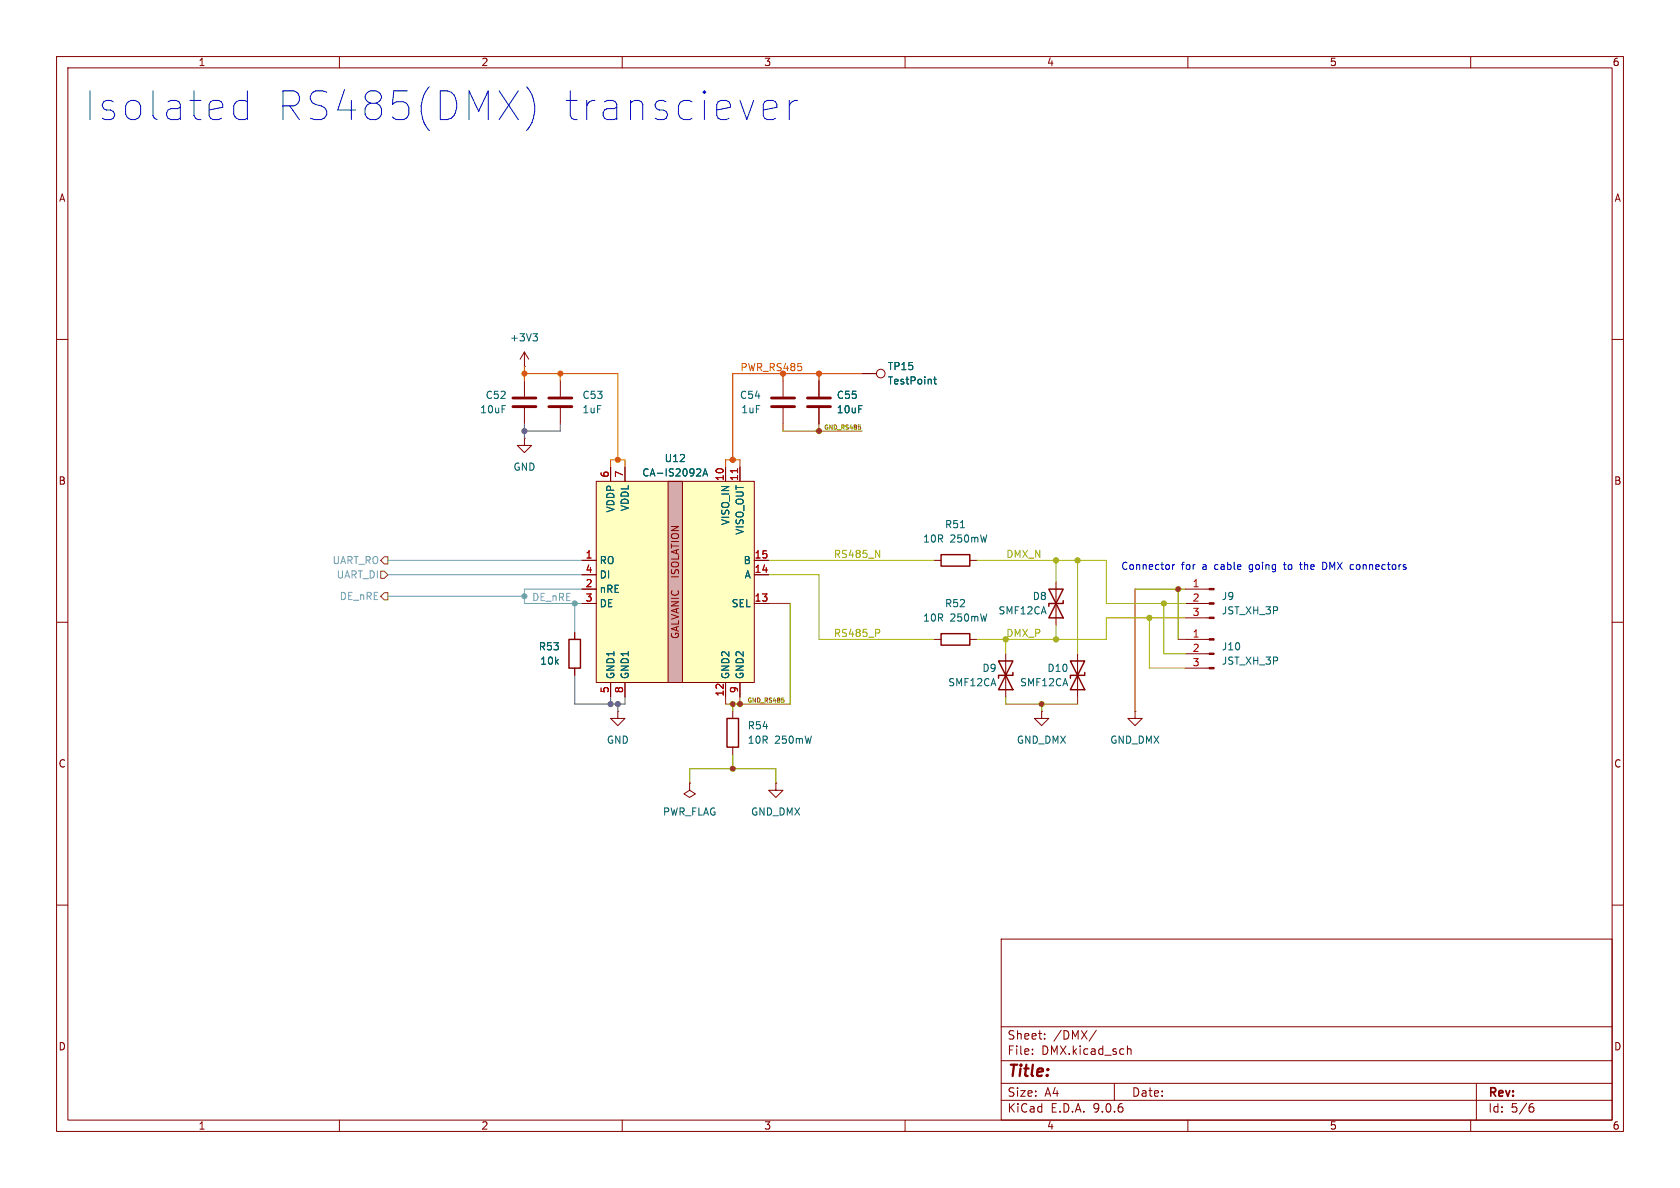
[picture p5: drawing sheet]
<svg xmlns="http://www.w3.org/2000/svg" width="297mm" height="210mm" viewBox="0 0 297 210" stroke-linecap="round" stroke-linejoin="round" font-family="sans-serif">
<g fill="none" stroke="#840000" stroke-width=".18">
<path d="M10 10h277v190h-277zM12 12h273v186h-273zM60 10v2M110 10v2M160 10v2M210 10v2M260 10v2M10 60h2M92.7 64.8h.1M92.7 77.5v1.2h1.3l-1.3 1.3-1.3-1.3h1.3M92.7 77.5h.1M92.7 62.2l-.8 1.3"/>
<path d="M92.7 62.2l.8 1.3M92.7 62.2v2.6M92.7 67.3v2.8M92.7 72.1v2.8M99.1 67.3v2.8M99.1 72.1v2.8M138.4 67.3v2.8M138.4 72.1v2.8M144.8 67.3v2.8M144.8 72.1v2.8M152.4 66h2.5M285 60h2"/>
<path d="M165.1 99.1h1.3M171.4 99.1h1.3M10 110h2M101.6 111.8v1.2M101.6 118.1v1.3M165.1 113h1.3M171.4 113h1.3M177.8 115.6v7.6M186.7 102.9v7.6M190.5 115.6v7.6M209.5 104.1h4.3M209.5 106.7h4.3"/>
<path d="M209.5 109.2h4.3M209.5 113h4.3M209.5 115.6h4.3M209.5 118.1h4.3M285 110h2M109.2 125.7v1.3h1.3l-1.3 1.3-1.3-1.3h1.3M109.2 125.7h.1M121.9 138.4v1.3l1 .6-1 .7-1-.7 1-.6M121.9 138.4h.1M129.5 125.7v1.3M129.5 132.1v1.3M137.2 138.4v1.3h1.2l-1.2 1.3-1.3-1.3h1.3"/>
<path d="M137.2 138.4h.1M184.1 125.7v1.3h1.3l-1.3 1.3-1.2-1.3h1.2M184.1 125.7h.1M200.7 125.7v1.3h1.2l-1.2 1.3-1.3-1.3h1.3M200.7 125.7h.1M10 160h2M177 166h108v32h-108zM285 160h2M60 198v2M110 198v2M160 198v2M177 194.5h108"/>
<path d="M177 191.5h108M177 187.5h108M177 181.5h108M182.5 186.3v.1M182.5 185.5v.1M184.7 183.6v.1M184.7 182.8v.1M193.8 182.1l-1.3 2M197 191.5v3M199.3 184.9v1.5M199.3 185.5l.2-.1 .4 .1 .1 .9M210 198v2"/>
<path d="M260 198v2M261 191.5v6.5M270.6 195.7h.4l.2 .3-.1 .5-.5 .1M271 195.1l-.4 .1"/>
<circle cx="155.7" cy="66" r=".76"/>
</g>
<g fill="#840000" stroke="#840000" stroke-width=".18">
<path d="M213.8 104h.8v.3h-.8z"/>
<path d="M213.8 106.6h.8v.2h-.8z"/>
<path d="M213.8 109.1h.8v.2h-.8z"/>
<path d="M213.8 112.9h.8v.3h-.8z"/>
<path d="M213.8 115.4h.8v.3h-.8z"/>
<path d="M213.8 118h.8v.2h-.8z"/>
</g>
<path d="M166.4 98h5v2.1h-5zM100.6 113h2v5.1h-2zM166.4 112h5v2h-5zM176.5 116.8l2.6 5.1h-2.6l2.6-5.1zM179.1 118.9v.5h-2.6v.5M185.4 104.1l2.6 5.1h-2.6l2.6-5.1zM188 106.2v.5h-2.6v.5M189.2 116.8l2.6 5.1h-2.6l2.6-5.1zM191.8 118.9v.5h-2.6v.5M128.5 127h2.1v5.1h-2.1z" fill="none" stroke="#840000" stroke-width=".25"/>
<path d="M90.7 70.4h4M90.7 71.9h4M97 70.4h4.1M97 71.9h4.1M136.4 70.4h4.1M136.4 71.9h4.1M142.7 70.4h4.1M142.7 71.9h4.1" fill="none" stroke="#840000" stroke-width=".51"/>
<path d="M94.2 59h.8l-.4 .5M94.8 59.5l.2 .2v.3l-.2 .3M165.1 67h.4M165.2 66.6v1.1l.3 .2M169.8 93.3h.7" fill="none" stroke="#006464" stroke-width=".18"/>
<path d="M105.4 85.1h27.9v35.6h-27.9z" fill="#ffffc2"/>
<path d="M118.1 85.1h2.5v35.6h-2.5z" fill="#d6abab"/>
<g fill="none" stroke="#840000" stroke-width=".18">
<path d="M144.8 67.3v2.8M144.8 72.1v2.8M152.4 66h2.5M102.9 99.1h2.5M105.4 85.1h27.9v35.6h-27.9zM107.9 82.6v2.5M110.5 82.6v2.5M118.1 85.1h2.5v35.6h-2.5zM128.3 82.6v2.5M130.8 82.6v2.5M133.3 99.1h2.6M101.6 111.8v1.2"/>
<path d="M101.6 118.1v1.3M102.9 101.6h2.5M102.9 104.1h2.5M102.9 106.7h2.5M133.3 101.6h2.6M133.3 106.7h2.6M107.9 120.7v2.5M110.5 120.7v2.5M128.3 120.7v2.5M130.8 120.7v2.5"/>
</g>
<path d="M130.4 82.9v.7" fill="none" stroke="#a90000" stroke-width=".18"/>
<path d="M165.1 67h.4M165.2 66.6v1.1l.3 .2M123.1 84.1h.8M123.8 83v.4M124.2 84.1l.5-1.2 .4 1.2M124.4 83.8h.6" fill="none" stroke="#006464" stroke-width=".18"/>
<path d="M67.9 98.4h.7v1.3h-.7l-.6-.6zM67.3 101h.6l.7 .6-.7 .6h-.6zM67.3 105.4l.6-.6h.7v1.2h-.7z" fill="none" stroke="#725600" stroke-width=".18"/>
<path d="M151.8 75.1h.3M152 75.4l.2 .2-.2 .3M138.6 123.8v.3" fill="none" stroke="#6e6e00" stroke-width=".18"/>
<path d="M135.9 99.1h29.2M154.8 97.3l.7 1.2v-1.2M172.7 99.1h22.9v7.6h13.9M186.7 99.1v3.8M190.5 99.1v16.5M135.9 101.6h8.9v11.4h20.3M155.4 111.3l.1 .2-.1 .4M177.8 113v2.6M186.7 110.5v2.5M203.2 109.2v8.9h6.3M205.7 106.7v8.9h3.8M209.5 109.2h-13.9v3.8h-22.9" fill="none" stroke="#a7b100" stroke-width=".18"/>
<path d="M138.4 74.9v1.3h14M144.8 74.9v1.3M135.9 106.7h3.8v17.8h-11.4v-1.3M208.3 104.1v8.9h1.2M209.5 104.1h-8.8v21.6M121.9 138.4v-2.5h15.3v2.5M129.5 124.5v1.2M129.5 133.4v2.5M130.8 123.2v1.3M177.8 123.2v1.3h12.7v-1.3M184.1 124.5v1.2" fill="none" stroke="#6e6e00" stroke-width=".2"/>
<path d="M92.7 66h16.5v15.3M92.7 64.8v2.5M99.1 66v1.3M107.9 82.6v-1.3h2.6v1.3" fill="none" stroke="#dd8500" stroke-width=".2"/>
<path d="M138.4 66v1.3M144.8 66v1.3M152.4 66h-22.9v15.3M128.3 82.6v-1.3h2.5v1.3" fill="none" stroke="#dd5400" stroke-width=".2"/>
<path d="M68.6 99.1h34.3M68.6 105.4h24.1M68.6 101.6h34.3M101.6 106.7v5.1M102.9 104.1h-10.2v2.6h10.2" fill="none" stroke="#6f96be" stroke-width=".18"/>
<path d="M92.7 74.9v2.6M99.1 74.9v1.3h-6.4M101.6 119.4v5.1h8.9v-1.3M107.9 123.2v1.3M109.2 124.5v1.2" fill="none" stroke="#6b6b6b" stroke-width=".2"/>
<g fill="none" stroke="#0000c2" stroke-width=".18">
<path d="M43.7 16.1v5M43.7 18l-.5-.2h-.9l-.7 .4-.3 .5M93.1 15.3a5.8 5.8 0 0 1 0 7.8M135.2 18l.5-.2h.9l.5 .2 .3 .5v.5l-2.5 .4M139.5 17.8v3.3M141 17.8a1.3 1.3 0 0 0-1.5 .9M41.3 20.2l.5 .7 .5 .2h.9l.5-.2M135.2 20.9l.5 .2h.9l.5-.2M207.3 99.8v.9M207.7 99.8l-.4 .3M226.9 99.8h.5M227.1 99.4v1.2"/>
<path d="M229.7 99.8h.5M229.9 99.4v1.1l.3 .2M234.4 99.6l-.6-.2v1.3l.6-.2"/>
</g>
<g fill="#a7b100" stroke="#a7b100" stroke-width=".18">
<circle cx="205.7" cy="106.7" r=".46"/>
<circle cx="186.7" cy="99.1" r=".46"/>
<circle cx="190.5" cy="99.1" r=".46"/>
<circle cx="203.2" cy="109.2" r=".46"/>
<circle cx="186.7" cy="113" r=".46"/>
</g>
<g fill="#6e6e00" stroke="#6e6e00" stroke-width=".18">
<circle cx="208.3" cy="104.1" r=".46"/>
<circle cx="184.1" cy="124.5" r=".46"/>
<circle cx="129.5" cy="135.9" r=".46"/>
<circle cx="130.8" cy="124.5" r=".46"/>
<circle cx="129.5" cy="124.5" r=".46"/>
<circle cx="144.8" cy="76.2" r=".46"/>
</g>
<g fill="#dd8500" stroke="#dd8500" stroke-width=".18">
<circle cx="92.7" cy="66" r=".46"/>
<circle cx="109.2" cy="81.3" r=".46"/>
<circle cx="99.1" cy="66" r=".46"/>
</g>
<g fill="#dd5400" stroke="#dd5400" stroke-width=".18">
<circle cx="144.8" cy="66" r=".46"/>
<circle cx="129.5" cy="81.3" r=".46"/>
</g>
<g fill="#6f96be" stroke="#6f96be" stroke-width=".18">
<circle cx="92.7" cy="105.4" r=".46"/>
<circle cx="101.6" cy="106.7" r=".46"/>
</g>
<g fill="#6b6b6b" stroke="#6b6b6b" stroke-width=".18">
<circle cx="92.7" cy="76.2" r=".46"/>
<circle cx="109.2" cy="124.5" r=".46"/>
<circle cx="107.9" cy="124.5" r=".46"/>
</g>
<g font-size="7.1" fill="#0000c2">
<text x="14.6" y="21.6">Isolated</text>
<text x="48.2" y="21.6">RS485(DMX)</text>
<text x="98.4" y="21.6">transciever</text>
</g>
<text font-size="2.8" fill="#840000" x="178" y="190.9">Title:</text>
<g font-size="2.1" fill="#840000">
<text x="178" y="184">Sheet:</text>
<text x="186.2" y="184">/DMX/</text>
<text x="178" y="186.7">File:</text>
<text x="184.1" y="186.7">DMX.kicad_sch</text>
<text x="178" y="196.9">KiCad</text>
<text x="178" y="194.1">Size:</text>
<text x="184.7" y="194.1">A4</text>
<text x="185.7" y="196.9">E.D.A.</text>
<text x="193.3" y="196.9">9.0.6</text>
<text x="200" y="194.1">Date:</text>
<text x="263" y="194.3">Rev:</text>
<text x="263" y="196.9">Id:</text>
<text x="267.1" y="196.9">5/6</text>
</g>
<g font-size="1.8" fill="#840000">
<text x="35" y="11.9">1</text>
<text x="85" y="11.9">2</text>
<text x="135" y="11.9">3</text>
<text x="185" y="11.9">4</text>
<text x="235" y="11.9">5</text>
<text x="285" y="11.9">6</text>
<text x="10.3" y="35.9">A</text>
<text x="285.3" y="35.9">A</text>
<text x="10.3" y="85.9">B</text>
<text x="285.3" y="85.9">B</text>
<text x="120.2" y="102" transform="rotate(-90 120.2 102)">ISOLATION</text>
<text x="120.2" y="113.1" transform="rotate(-90 120.2 113.1)">GALVANIC</text>
<text x="10.3" y="135.9">C</text>
<text x="285.3" y="135.9">C</text>
<text x="10.3" y="185.9">D</text>
<text x="285.3" y="185.9">D</text>
<text x="35" y="199.9">1</text>
<text x="85" y="199.9">2</text>
<text x="135" y="199.9">3</text>
<text x="185" y="199.9">4</text>
<text x="235" y="199.9">5</text>
<text x="285" y="199.9">6</text>
</g>
<g font-size="1.8" fill="#006464">
<text x="90.1" y="60.6">+3V3</text>
<text x="156.9" y="65.6">TP15</text>
<text x="85.8" y="70.7">C52</text>
<text x="102.9" y="70.7">C53</text>
<text x="130.7" y="70.7">C54</text>
<text x="147.8" y="70.7">C55</text>
<text x="156.9" y="68.2">TestPoint</text>
<text x="84.8" y="73.3">10uF</text>
<text x="102.9" y="73.3">1uF</text>
<text x="131" y="73.3">1uF</text>
<text x="147.8" y="73.3">10uF</text>
<text x="90.7" y="83.4">GND</text>
<text x="117.4" y="81.9">U12</text>
<text x="113.4" y="84.4">CA-IS2092A</text>
<text x="108.8" y="90.7" transform="rotate(-90 108.8 90.7)">VDDP</text>
<text x="111.4" y="90.5" transform="rotate(-90 111.4 90.5)">VDDL</text>
<text x="129.1" y="92.9" transform="rotate(-90 129.1 92.9)">VISO_IN</text>
<text x="131.7" y="94.6" transform="rotate(-90 131.7 94.6)">VISO_OUT</text>
<text x="167" y="93.6">R51</text>
<text x="105.9" y="99.9">RO</text>
<text x="131.4" y="99.9">B</text>
<text x="163.1" y="96.1">10R</text>
<text x="168" y="96.1">250mW</text>
<text x="105.9" y="102.5">DI</text>
<text x="105.9" y="105">nRE</text>
<text x="105.9" y="107.5">DE</text>
<text x="129.3" y="107.5">SEL</text>
<text x="131.6" y="102.5">A</text>
<text x="167" y="107.5">R52</text>
<text x="182.5" y="106.3">D8</text>
<text x="215.9" y="106.3">J9</text>
<text x="163.1" y="110.1">10R</text>
<text x="168" y="110.1">250mW</text>
<text x="176.4" y="108.8">SMF12CA</text>
<text x="215.9" y="108.8">JST_XH_3P</text>
<text x="95.2" y="115.2">R53</text>
<text x="95.4" y="117.7">10k</text>
<text x="173.6" y="119">D9</text>
<text x="185.1" y="119">D10</text>
<text x="215.9" y="115.2">J10</text>
<text x="215.9" y="117.7">JST_XH_3P</text>
<text x="108.8" y="120.1" transform="rotate(-90 108.8 120.1)">GND1</text>
<text x="111.4" y="120.1" transform="rotate(-90 111.4 120.1)">GND1</text>
<text x="129.1" y="120.1" transform="rotate(-90 129.1 120.1)">GND2</text>
<text x="131.7" y="120.1" transform="rotate(-90 131.7 120.1)">GND2</text>
<text x="167.5" y="121.5">SMF12CA</text>
<text x="180.2" y="121.5">SMF12CA</text>
<text x="107.2" y="131.7">GND</text>
<text x="132.1" y="129.1">R54</text>
<text x="132.1" y="131.7">10R</text>
<text x="136.9" y="131.7">250mW</text>
<text x="179.7" y="131.7">GND_DMX</text>
<text x="196.2" y="131.7">GND_DMX</text>
<text x="117.1" y="144.4">PWR_FLAG</text>
<text x="132.7" y="144.4">GND_DMX</text>
</g>
<text font-size="1.8" fill="#dd5400" x="130.8" y="65.7">PWR_RS485</text>
<g font-size="1.8" fill="#a90000">
<text x="107.7" y="84.5" transform="rotate(-90 107.7 84.5)">6</text>
<text x="110.2" y="84.5" transform="rotate(-90 110.2 84.5)">7</text>
<text x="128" y="85.1" transform="rotate(-90 128 85.1)">10</text>
<text x="130.6" y="85.1" transform="rotate(-90 130.6 85.1)">11</text>
<text x="103.4" y="98.8">1</text>
<text x="103.4" y="101.3">4</text>
<text x="133.3" y="98.8">15</text>
<text x="133.3" y="101.3">14</text>
<text x="103.4" y="103.9">2</text>
<text x="103.4" y="106.4">3</text>
<text x="133.3" y="106.4">13</text>
<text x="210.7" y="103.9">1</text>
<text x="210.7" y="106.4">2</text>
<text x="210.7" y="109">3</text>
<text x="210.7" y="112.8">1</text>
<text x="210.7" y="115.3">2</text>
<text x="210.7" y="117.9">3</text>
<text x="107.7" y="122.6" transform="rotate(-90 107.7 122.6)">5</text>
<text x="110.2" y="122.6" transform="rotate(-90 110.2 122.6)">8</text>
<text x="128" y="123.2" transform="rotate(-90 128 123.2)">12</text>
<text x="130.6" y="122.6" transform="rotate(-90 130.6 122.6)">9</text>
</g>
<g font-size="1.8" fill="#6f96be">
<text x="58.7" y="99.9">UART_RO</text>
<text x="59.4" y="102.5">UART_DI</text>
<text x="60" y="106.3">DE_nRE</text>
<text x="94" y="106.3">DE_nRE</text>
</g>
<g font-size="1.8" fill="#a7b100">
<text x="147.3" y="98.7">RS485_N</text>
<text x="177.8" y="98.7">DMX_N</text>
<text x="147.3" y="112.7">RS485_P</text>
<text x="177.8" y="112.7">DMX_P</text>
</g>
<g font-size="1.8" fill="#0000c2">
<text x="198.1" y="100.9">Connector</text>
<text x="208.8" y="100.9">for</text>
<text x="212.7" y="100.9">a</text>
<text x="215" y="100.9">cable</text>
<text x="221.3" y="100.9">going</text>
<text x="227.7" y="100.9">to</text>
<text x="230.7" y="100.9">the</text>
<text x="234.9" y="100.9">DMX connectors</text>
</g>
<g font-size="1.1" fill="#6e6e00">
<text x="145.5" y="76">GND_RS485</text>
<text x="132.1" y="124.3">GND_RS485</text>
</g>
</svg>
